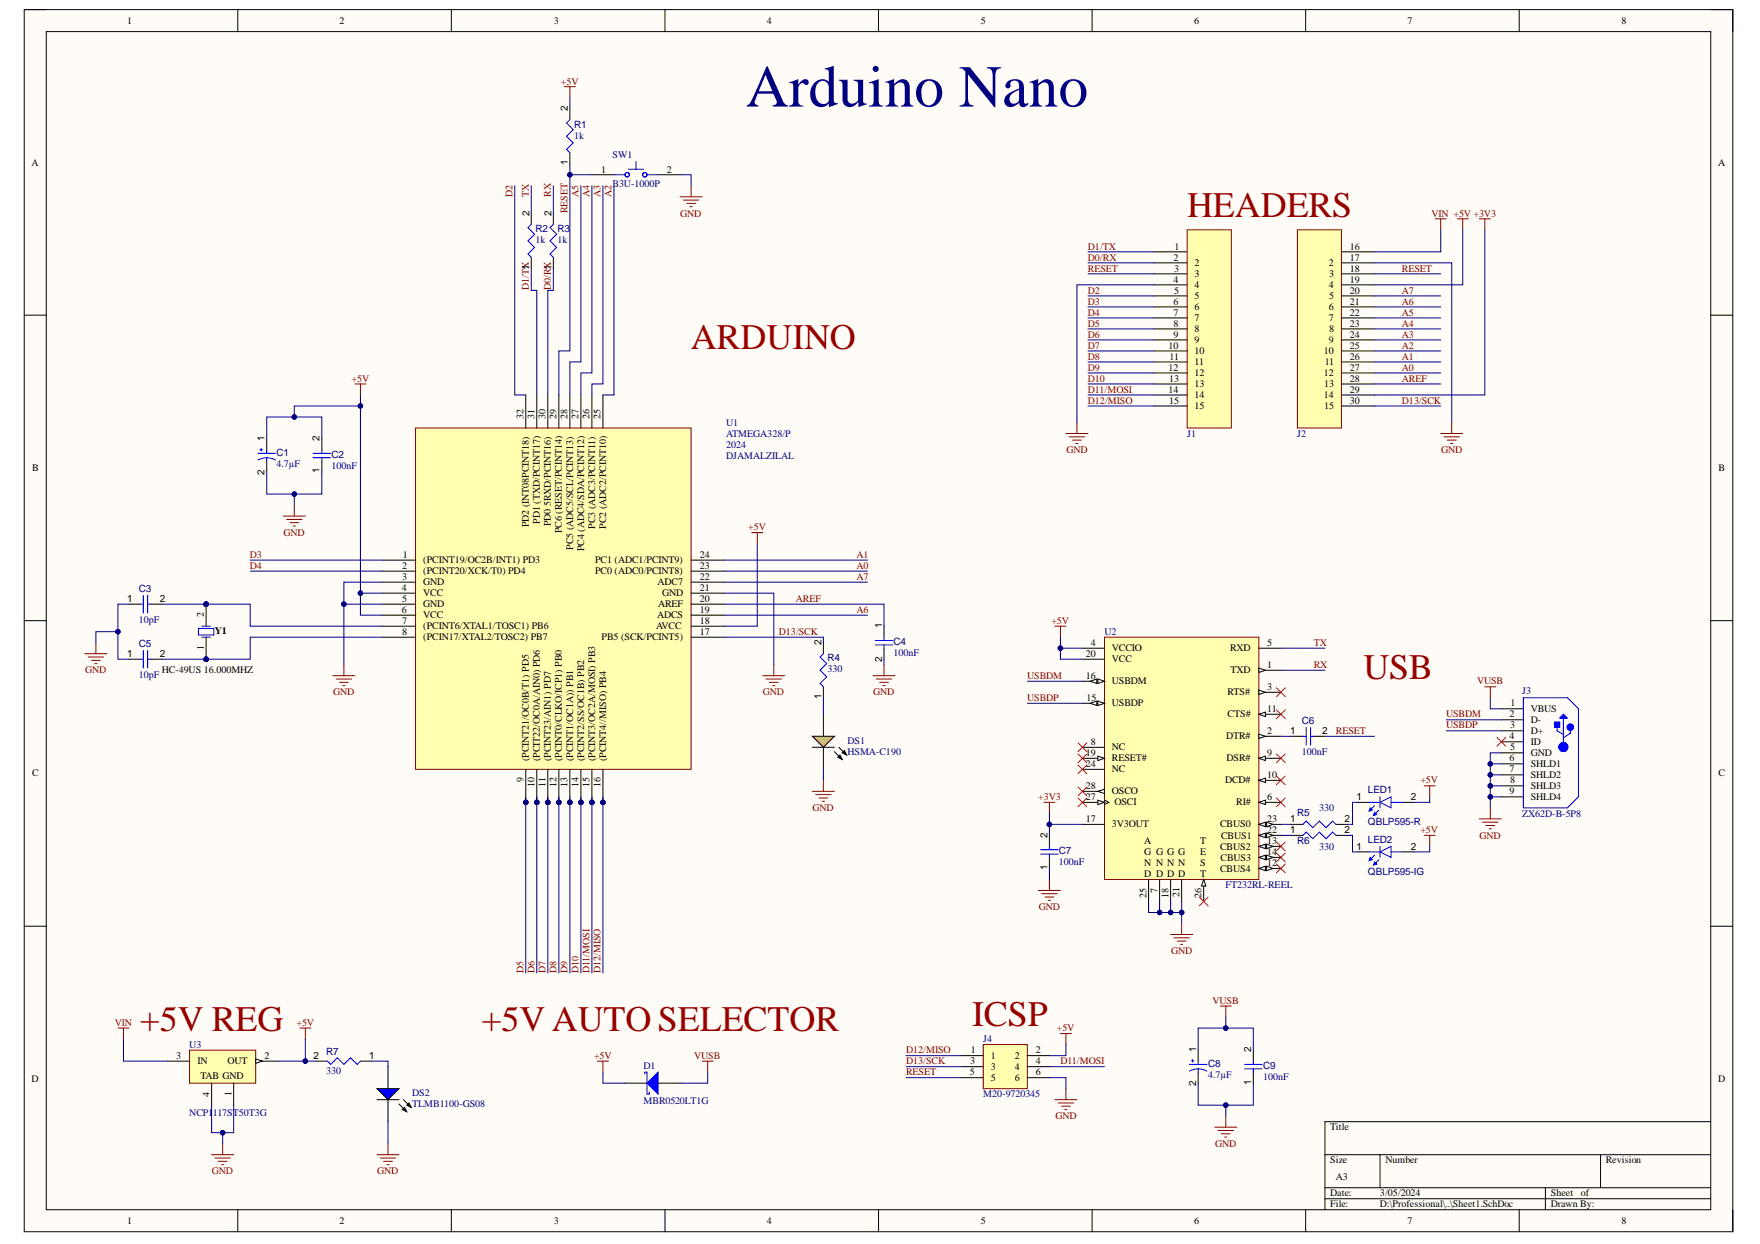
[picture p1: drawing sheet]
# Altium project Arduino_Nano.PrjPcb
1 sheet, 30 parts. Net scope: global (net labels, ports and power ports of the same name join across sheets).
Board file: PCB1.PcbDoc

## Sheet Sheet1.SchDoc: ARDUINO NANO
size A3; Date: 03/03/2024; DrawnBy: ALTIUM DESIGNER; Engineer: DJAMAL ZILAL; Revision: REV01; SheetNumber: 1; SheetTotal: 1

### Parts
C1  value 4.7µF  [CAPPR55-200-1100X500X1200]  (hidden comment: ECA1HM4R7)
C2  value 100nF  [CAPC1005X56X25LL10T15]  (hidden comment: Capacitor 0.1 uF +/- 5% 16 V 0402)
C3  value 10pF  [CAPC1005X55X30LL05T10]  (hidden comment: Capacitor 10 pF +/- 0.25 pF 50 V 0402)
C4  value 100nF  [CAPC1005X56X25LL10T15]  (hidden comment: Capacitor 0.1 uF +/- 5% 16 V 0402)
C5  value 10pF  [CAPC1005X55X30LL05T10]  (hidden comment: Capacitor 10 pF +/- 0.25 pF 50 V 0402)
C6  value 100nF  [CAPC1005X56X25LL10T15]  (hidden comment: Capacitor 0.1 uF +/- 5% 16 V 0402)
C7  value 100nF  [CAPC1005X56X25LL10T15]  (hidden comment: Capacitor 0.1 uF +/- 5% 16 V 0402)
C8  value 4.7µF  [CAPPR55-200-1100X500X1200]  (hidden comment: ECA1HM4R7)
C9  value 100nF  [CAPC1005X56X25LL10T15]  (hidden comment: Capacitor 0.1 uF +/- 5% 16 V 0402)
D1  MBR0520LT1G  [ONSC-SOD-123-2-425-04_V]
DS1  HSMA-C190  [AVAG-HSMX-C190_V]
DS2  TLMB1100-GS08  [VISH-TLMX1100-2_V]
J1  both parts are inseparated  [PCBComponent_1]  (value not drawn)
J2  both parts are inseparated  [PCBComponent_1]  (value not drawn)
J3  ZX62D-B-5P8  [HIRO-ZX62D-B-5P8_V]
J4  M20-9720345  [HDRV6W64P254_2X3_762X508X864P]
LED1  QBLP595-R  [QTB-QBLP595_V]
LED2  QBLP595-IG  [QTB-QBLP595_V]
R1  value 1k  [RESC0402(1005)_L]  (hidden comment: 1KR2J)
R2  value 1k  [RESC0402(1005)_L]  (hidden comment: 1KR2J)
R3  value 1k  [RESC0402(1005)_L]  (hidden comment: 1KR2J)
R4  value 330  [RESC0402(1005)_L]  (hidden comment: 330R2J)
R5  value 330  [RESC0402(1005)_L]  (hidden comment: 330R2J)
R6  value 330  [RESC0402(1005)_L]  (hidden comment: 330R2J)
R7  value 330  [RESC0402(1005)_L]  (hidden comment: 330R2J)
SW1  B3U-1000P  [OMRON-B3U-1000_V]
U1  ATMEGA328/P  DATA CREATED: 2024  CREATED By: DJAMALZILAL  [ATMEGA328/P]
U2  FT232RL-REEL  [FTDI-SSOP-28_M]
U3  NCP1117ST50T3G  [ONSC-SOT-223-4-318H-01_A_V]
Y1  HC-49US 16.000MHZ  [JPY-HC-49US]

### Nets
+3V3: C7.2 J2.29(14) U2.17(3V3OUT)
+5V: C1.1 C2.2 D1.2(K) J2.19(4) J4.2 LED1.2(A) LED2.2(A) R1.2 R7.2 U1.4(VCC) U1.6(VCC) U1.18(AVCC) U2.4(VCCIO) U2.20(VCC) U3.2(OUT)
GND: C1.2 C2.1 C3.1 C4.2 C5.1 C7.1 C8.2 C9.1 DS1.2(K) DS2.2(K) J1.4 J2.17(2) J3.5(GND) J3.6(SHLD1) J3.7(SHLD2) J3.8(SHLD3) J3.9(SHLD4) J4.6 SW1.2 U1.3(GND) U1.5(GND) U1.21(GND) U2.7(GND) U2.18(GND) U2.21(GND) U2.25(AGND) U3.1(GND) U3.4(TAB)
VIN: J2.16(1) U3.3(IN)
VUSB: C8.1 C9.2 D1.1(A) J3.1(VBUS)
A0: J2.27(12) U1.23(PC0_(ADC0/PCINT8))
A1: J2.26(11) U1.24(PC1_(ADC1/PCINT9))
A2: J2.25(10) U1.25(PC2_(ADC2/PCINT10))
A3: J2.24(9) U1.26(PC3_(ADC3/PCINT11))
A4: J2.23(8) U1.27(PC4_(ADC4/SDA/PCINT12))
A5: J2.22(7) U1.28(PC5_(ADC5/SCL/PCINT13))
A6: J2.21(6) U1.19(ADCS)
A7: J2.20(5) U1.22(ADC7)
AREF: C4.1 J2.28(13) U1.20(AREF)
D0/RX: J1.2 R3.1 U1.30(PD0_5RXD/PCINT16))
D1/TX: J1.1 R2.1 U1.31(PD1_(TXD/PCINT17))
D2: J1.5 U1.32(PD2_(INT08PCINT18))
D3: J1.6 U1.1((PCINT19/OC2B/INT1)_PD3)
D4: J1.7 U1.2((PCINT20/XCK/T0)_PD4)
D5: J1.8 U1.9((PCINT21/OC0B/T1)_PD5)
D6: J1.9 U1.10((PCIT22/OC0A/AIN0)_PD6)
D7: J1.10 U1.11((PCINT23/AIN1)_PD7)
D8: J1.11 U1.12((PCINT0/CLKO/ICP1)_PB0)
D9: J1.12 U1.13((PCINT1/OC1A))_PB1)
D10: J1.13 U1.14((PCINT2/SS/OC1B)_PB2)
D11/MOSI: J1.14 J4.4 U1.15((PCINT3/OC2A/MOSI)_PB3)
D12/MISO: J1.15 J4.1 U1.16((PCINT4//MISO)_PB4)
D13/SCK: J2.30(15) J4.3 R4.2 U1.17(PB5_(SCK/PCINT5))
RESET: C6.2 J1.3 J2.18(3) J4.5 R1.1 SW1.1 U1.29(PC6_(RESET/PCINT14))
RX: R3.2 U2.1(TXD)
TX: R2.2 U2.5(RXD)
USBDM: J3.2(D-) U2.16(USBDM)
USBDP: J3.3(D+) U2.15(USBDP)
NetC3_2: C3.2 U1.7((PCINT6/XTAL1/TOSC1)_PB6) Y1.2
NetC5_2: C5.2 U1.8((PCIN17/XTAL2/TOSC2)_PB7) Y1.1
NetC6_1: C6.1 U2.2(DTR#)
NetDS1_1: DS1.1(A) R4.1
NetDS2_1: DS2.1(A) R7.1
NetLED1_1: LED1.1(K) R5.2
NetLED2_1: LED2.1(K) R6.2
NetR5_1: R5.1 U2.23(CBUS0)
NetR6_1: R6.1 U2.22(CBUS1)

Not connected (* = marked no-connect by the designer): J3 4(ID)*; U2 3(RTS#)* 6(RI#)* 8(NC)* 9(DSR#)* 10(DCD#)* 11(CTS#)* 12(CBUS4)* 13(CBUS2)* 14(CBUS3)* 19(RESET#)* 24(NC)* 26(TEST)* 27(OSCI)* 28(OSCO)*

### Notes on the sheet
- Arduino Nano
- HEADERS
- ARDUINO
- USB
- (near U3) +5V REG
- +5V AUTO SELECTOR
- (near J4) ICSP
